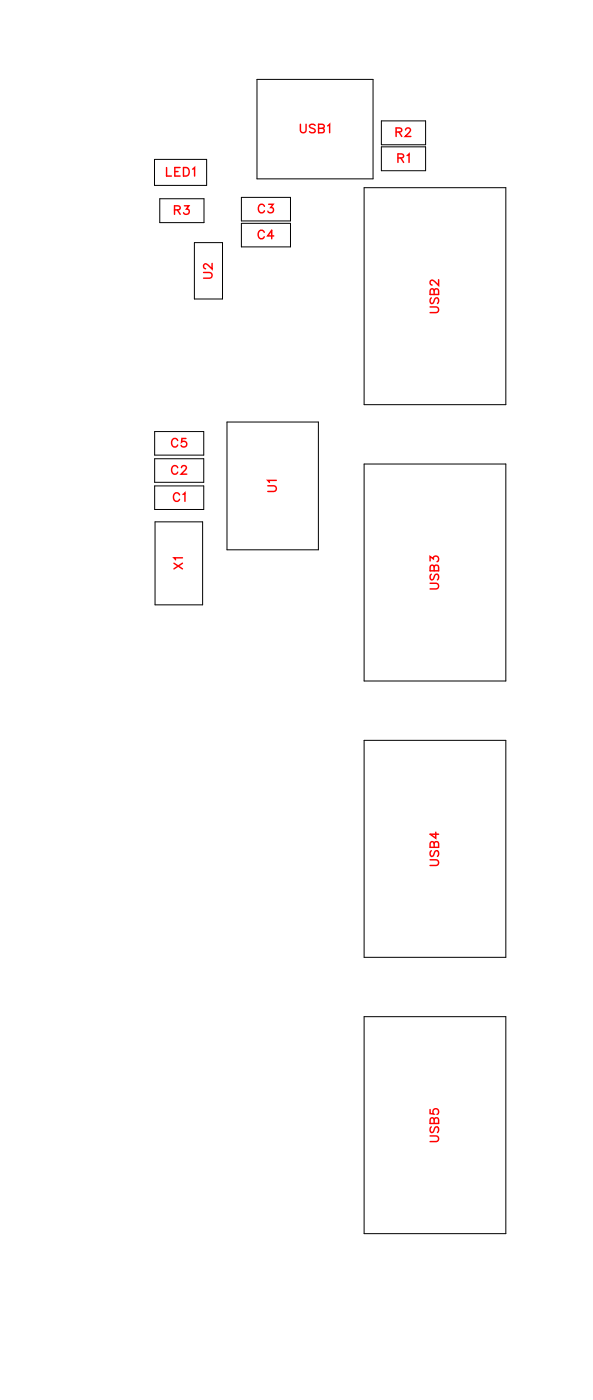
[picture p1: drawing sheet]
<svg xmlns="http://www.w3.org/2000/svg" width="49mm" height="116mm" viewBox="0 0 49 116" stroke-linecap="round" stroke-linejoin="round" font-family="sans-serif">
<g fill="none" stroke="#000" stroke-width=".08">
<path d="M12.8 13.3h4.4v2.1h-4.4zM13.3 16.5h3.7v2h-3.7zM20.1 16.4h4v2h-4zM20.1 18.6h4v1.9h-4zM21.4 6.6h9.6v8.3h-9.6zM30.3 15.6h11.7v18.1h-11.7zM31.7 10.1h3.7v1.9h-3.7zM31.7 12.2h3.7v2h-3.7zM12.9 35.9h4v2h-4zM12.9 38.2h4v1.9h-4zM16.2 20.2h2.3v4.7h-2.3zM18.9 35.1h7.6v10.6h-7.6z"/>
<path d="M30.3 38.6h11.7v18.1h-11.7zM12.9 40.4h4v2h-4zM12.9 43.4h3.9v6.9h-3.9zM30.3 61.6h11.7v18h-11.7zM30.3 84.6h11.7v18h-11.7z"/>
</g>
<g fill="none" stroke="#f00" stroke-width=".12">
<path d="M13.8 13.9v.7h.4M14.5 17.5l.4-.1 .1-.1-.2-.2h-.3v.7M14.5 14.3h.3M14.7 17.5l.3 .3M15 13.9h-.5v.7h.5M15.2 13.9h.3a.38 .38 0 0 1 .2 .4 .38 .38 0 0 1-.2 .3h-.3zM15.3 17.1h.4l-.2 .3a.24 .24 0 0 1 .2 .4 .24 .24 0 0 1-.4-.1M16 14.1l.2-.2v.7M22 19.3a.26 .26 0 0 0-.3-.1 .26 .26 0 0 0-.2 .2v.2a.26 .26 0 0 0 .2 .3 .26 .26 0 0 0 .3-.2M22 17.2a.26 .26 0 0 0-.3-.2 .26 .26 0 0 0-.2 .3v.1a.26 .26 0 0 0 .2 .3 .26 .26 0 0 0 .3-.2M22.3 17h.4l-.2 .3a.24 .24 0 0 1 .2 .3 .24 .24 0 0 1-.4 0M22.7 19.6h-.5l.4-.4v.7"/>
<path d="M25 10.3v.5l.2 .2 .2-.1v-.6M26.2 10.4l-.2-.1-.3 .1 .1 .2 .4 .2v.1l-.2 .1-.3-.1M26.5 10.7h.4v.2l-.1 .1h-.3v-.7l.4 .1v.2l-.1 .1M27.2 10.5l.2-.2v.7M32.9 11l.4-.1 .1-.1-.2-.2h-.3v.8M33.1 13.1h.4v-.2l-.1-.1h-.3v.7M33.2 11l.2 .4M33.3 13.1l.2 .4M33.7 10.8l.1-.2h.2l.1 .2-.1 .2-.3 .4h.4M33.8 12.9l.2-.1v.7M14.8 38.9a.26 .26 0 0 0-.3-.2 .26 .26 0 0 0-.2 .3v.2a.26 .26 0 0 0 .2 .2 .26 .26 0 0 0 .3-.1M14.8 36.6a.26 .26 0 0 0-.3-.1 .26 .26 0 0 0-.2 .2v.2a.26 .26 0 0 0 .2 .3 .26 .26 0 0 0 .3-.2"/>
<path d="M15.1 38.9l.1-.2h.2l.1 .2-.1 .2-.4 .3h.5M15.5 36.5h-.4v.3a.25 .25 0 0 1 .4 0 .25 .25 0 0 1-.1 .3 .25 .25 0 0 1-.4-.1M16.9 22.7h.5l.2 .2-.1 .2h-.6M17.6 21.9v.5l-.3-.4-.2-.1-.2 .2v.1l.2 .2M23 40h-.7l.1 .1M35.7 25.5h.5l.2 .2v.3h-.7M35.8 24.8l-.1 .1 .1 .4 .2-.1 .2-.4h.2v.1v.4M36.1 24.2l-.1-.1h-.2l-.1 .4h.7v-.3l-.1-.2-.2 .1v.4M36.4 23.3v.4l-.3-.3-.2-.1-.2 .1v.2l.2 .1M14.5 46.9l.7 .4M14.9 41.2a.26 .26 0 0 0-.3-.2 .26 .26 0 0 0-.2 .3v.1a.26 .26 0 0 0 .2 .3 .26 .26 0 0 0 .3-.2M15.2 46.4h-.7l.1 .2"/>
<path d="M15.2 46.9l-.7 .4M15.2 41.1l.2-.1v.7M22.3 40.4h.5l.2 .2-.1 .2-.6 .1M35.7 48.5h.5l.2 .2v.3h-.7M35.7 46.7v-.4l.3 .2a.24 .24 0 0 1 .4-.2 .24 .24 0 0 1-.1 .4M35.8 47.8l-.1 .1 .1 .3h.2l.2-.4h.2v.1v.3M36.1 47.2l-.1-.2h-.2l-.1 .5h.7v-.3l-.1-.2-.2 .1v.4M35.7 71.5h.5l.2 .2v.3h-.7M35.8 70.8l-.1 .1 .1 .3h.2l.2-.4h.2v.1v.3M36.1 70.2l-.1-.2h-.2l-.1 .5h.7v-.3l-.1-.2-.2 .1v.4M36.2 69.2v.5l-.5-.3h.7M35.7 94.5h.5l.2 .2v.2l-.7 .1"/>
<path d="M35.7 92.3v.3l.3 .1a.25 .25 0 0 1 0-.4 .25 .25 0 0 1 .4 0 .25 .25 0 0 1-.1 .4M35.8 93.7l-.1 .2 .1 .3 .2-.1 .2-.3 .2-.1v.2v.3M36.1 93.2l-.1-.2h-.2l-.1 .5h.7v-.3l-.1-.2-.2 .1v.4"/>
</g>
<g font-size="1.2" fill="#fff">
<text x="24.9" y="11.3">USB1</text>
<text x="32.9" y="11.6">R2</text>
<text x="13.8" y="14.9">LED1</text>
<text x="21.4" y="18">C3</text>
<text x="33" y="13.8">R1</text>
<text x="14.4" y="18.1">R3</text>
<text x="17.9" y="23.2" transform="rotate(-90 17.9 23.2)">U2</text>
<text x="21.4" y="20.2">C4</text>
<text x="36.7" y="26.1" transform="rotate(-90 36.7 26.1)">USB2</text>
<text x="14.2" y="39.7">C2</text>
<text x="14.2" y="37.5">C5</text>
<text x="23.3" y="40.9" transform="rotate(-90 23.3 40.9)">U1</text>
<text x="14.4" y="42">C1</text>
<text x="15.5" y="47.4" transform="rotate(-90 15.5 47.4)">X1</text>
<text x="36.7" y="49.1" transform="rotate(-90 36.7 49.1)">USB3</text>
<text x="36.7" y="72.1" transform="rotate(-90 36.7 72.1)">USB4</text>
<text x="36.7" y="95" transform="rotate(-90 36.7 95)">USB5</text>
</g>
</svg>
